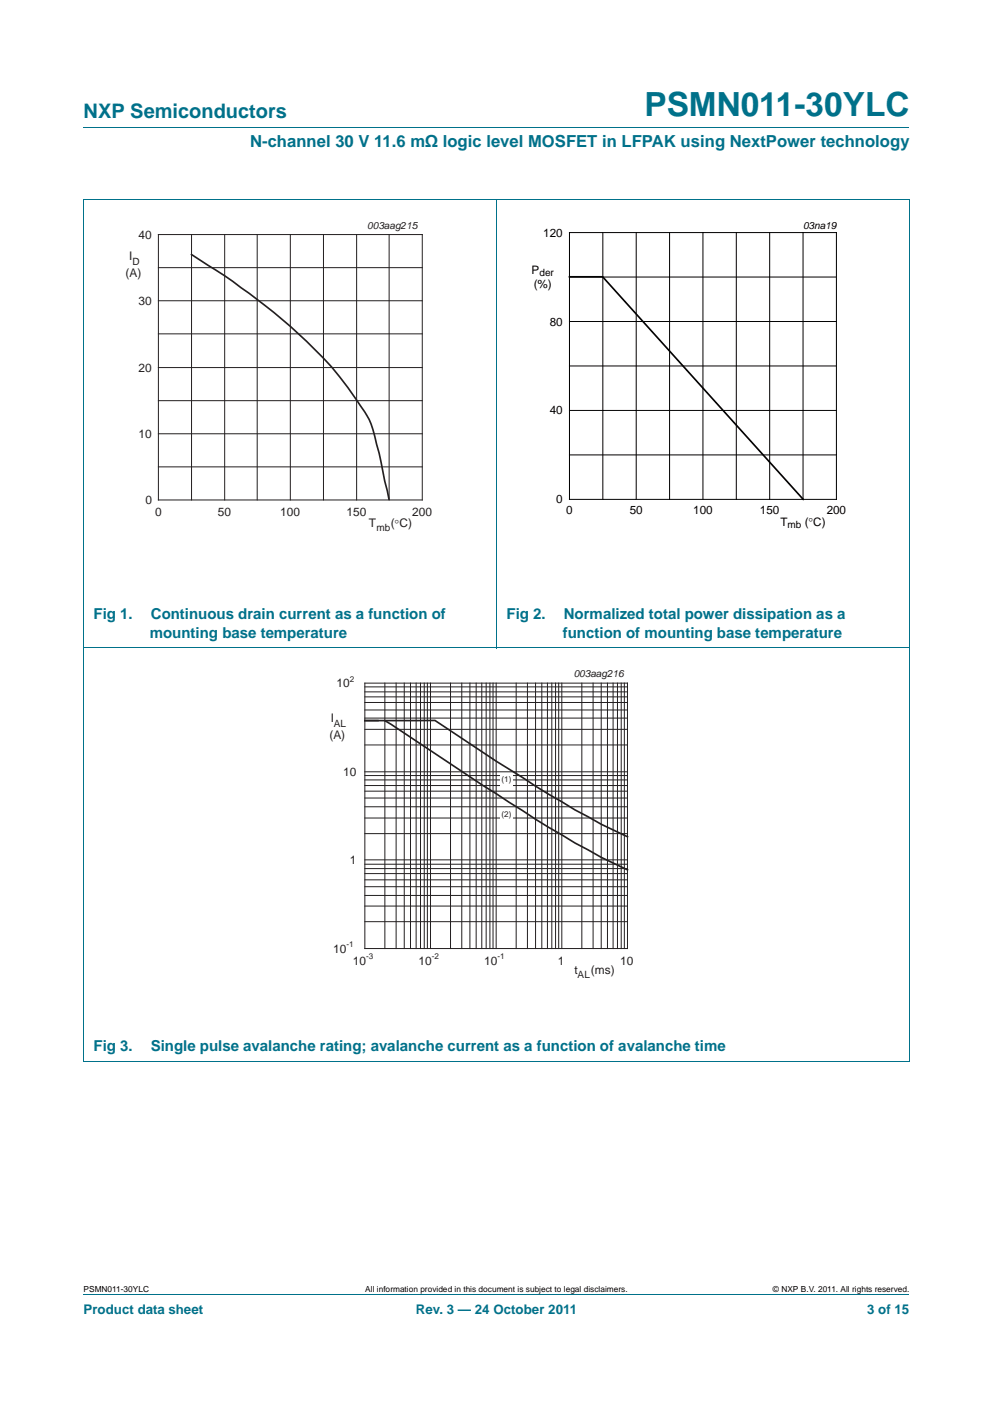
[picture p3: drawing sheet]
<svg xmlns="http://www.w3.org/2000/svg" width="210mm" height="297mm" viewBox="0 0 210 297" stroke-linecap="round" stroke-linejoin="round" font-family="sans-serif">
<path d="M17.7 27h174.6M17.6 42.1h174.7M17.7 42.2v182.3M105 42.1v95M192.3 42.2v182.3M17.6 137.1h174.7M17.6 224.5h174.7M17.7 273.9h174.6" fill="none" stroke="#00718a" stroke-width=".21"/>
<g fill="none" stroke="#231f20" stroke-width=".21">
<path d="M33.5 56.6h55.8M33.5 49.6h55.8v56.2h-55.8zM40.5 49.6v56.2M47.5 49.6v56.2M54.4 49.6v56.2M61.4 49.6v56.2M68.4 49.6v56.2M75.4 49.6v56.2M82.3 49.6v56.2M33.5 70.6h55.8M33.5 77.8h55.8M33.5 63.6h55.8"/>
<path d="M33.5 98.8h55.8M33.5 84.8h55.8M33.5 91.8h55.8M77.2 157.6h55.5M77.2 154.3h55.5M77.2 151.9h55.5M77.2 150.2h55.5M77.2 148.6h55.5M77.2 147.4h55.5M77.2 146.4h55.5M77.2 145.3h55.5M77.2 144.5h55.5v56.2h-55.5z"/>
<path d="M81.4 144.5v56.2M83.8 144.5v56.2M85.5 144.5v56.2M86.8 144.5v56.2M88 144.5v56.2M88.9 144.5v56.2M89.7 144.5v56.2M90.4 144.5v56.2M91 144.5v56.2M95.3 144.5v56.2M97.6 144.5v56.2M99.4 144.5v56.2"/>
<path d="M100.7 144.5v56.2M101.9 144.5v56.2M102.8 144.5v56.2M103.6 144.5v56.2M104.3 144.5v56.2M104.9 144.5v56.2M109.2 144.5v56.2M111.5 144.5v56.2M113.2 144.5v56.2M114.6 144.5v56.2M115.8 144.5v56.2M116.7 144.5v56.2"/>
<path d="M117.5 144.5v56.2M118.1 144.5v56.2M118.8 144.5v56.2M123 144.5v56.2M125.4 144.5v56.2M127.1 144.5v56.2M128.5 144.5v56.2M129.6 144.5v56.2M130.6 144.5v56.2M131.4 144.5v56.2M132 144.5v56.2M77.2 176.4h55.5"/>
<path d="M77.2 173.1h55.5M77.2 170.7h55.5M77.2 168.8h55.5M77.2 167.4h55.5M77.2 166.2h55.5M77.2 165h55.5M77.2 164.1h55.5M77.2 163.3h55.5M77.2 195h55.5M77.2 191.7h55.5M77.2 189.4h55.5M77.2 187.6h55.5"/>
<path d="M77.2 186.1h55.5M77.2 184.8h55.5M77.2 183.8h55.5M77.2 182.8h55.5M77.2 181.9h55.5"/>
</g>
<path d="M40.5 53.9a139.6 139.6 0 0 1 29.6 23.7 92.8 92.8 0 0 1 8 11.1l.7 2.1 1.4 5.1 2.1 9.9M79.9 152.5h-2.7l14.8-.1 1.8 1.2a608.8 608.8 0 0 0 27.8 17.7 110.4 110.4 0 0 0 11.1 5.7M81.4 152.5l15.2 10a582.6 582.6 0 0 0 25 15.8 110.3 110.3 0 0 0 11.1 5.7" fill="none" stroke="#231f20" stroke-width=".35"/>
<path d="M20.4 46.7h81.9v66.3h-81.9zM107.7 46.4h81.9v66.3h-81.9z" fill="none" stroke="#fff" stroke-width=".21"/>
<g fill="none" stroke="#000" stroke-width=".21">
<path d="M120.4 49.2h56.5v56.5h-56.5zM120.4 58.6h56.5M127.5 49.2v56.5M134.5 49.2v56.5M141.6 49.2v56.5M148.6 49.2v56.5M155.7 49.2v56.5M162.8 49.2v56.5M169.8 49.2v56.5M120.4 68h56.5M120.4 77.4h56.5M120.4 86.8h56.5"/>
<path d="M120.4 96.2h56.5"/>
</g>
<path d="M120.4 58.6h7l42.5 47.1" fill="none" stroke="#000" stroke-width=".35"/>
<g fill="#fff">
<path d="M105.8 163.6h2.6v2.7h-2.6z"/>
<path d="M105.8 171.3h2.6v2.8h-2.6z"/>
</g>
<path d="M64.1 141.6h81.8v66.3h-81.8z" fill="none" stroke="#fff" stroke-width=".21"/>
<text font-size="7" fill="#00718a" x="136.3" y="24.6">PSMN011-30YLC</text>
<text font-size="4.2" fill="#00718a" x="17.7" y="24.9">NXP Semiconductors</text>
<text font-size="3.5" fill="#00718a" x="52.9" y="31.1">N-channel 30 V 11.6 mΩ logic level MOSFET in LFPAK using NextPower technology</text>
<g font-size="3.2" fill="#00718a">
<text x="19.8" y="131">Fig 1.</text>
<text x="31.9" y="131">Continuous drain current as a function of</text>
<text x="107.1" y="131">Fig 2.</text>
<text x="119.2" y="131">Normalized total power dissipation as a</text>
<text x="31.7" y="134.9">mounting base temperature</text>
<text x="119" y="134.9">function of mounting base temperature</text>
<text x="19.8" y="222.4">Fig 3.</text>
<text x="31.9" y="222.4">Single pulse avalanche rating; avalanche current as a function of avalanche time</text>
</g>
<g font-size="2.8" fill="#00718a">
<text x="17.7" y="277.9">Product data sheet</text>
<text x="87.9" y="277.9">Rev. 3 — 24 October 2011</text>
<text x="183.4" y="277.9">3 of 15</text>
</g>
<g font-size="2.5" fill="#231f20">
<text x="29.3" y="50.5">40</text>
<text x="26.5" y="58.5">(A)</text>
<text x="27.3" y="55.1">I</text>
<text x="29.3" y="64.5">30</text>
<text x="29.3" y="78.7">20</text>
<text x="29.3" y="92.7">10</text>
<text x="30.8" y="106.7">0</text>
<text x="32.8" y="109.2">0</text>
<text x="46.1" y="109.2">50</text>
<text x="59.3" y="109.2">100</text>
<text x="73.3" y="109.2">150</text>
<text x="78" y="111.4">T</text>
<text x="82.7" y="111.4">(°C)</text>
<text x="87.2" y="109.2">200</text>
<text x="71.2" y="145.4">10</text>
<text x="69.9" y="152.8">I</text>
<text x="69.7" y="156.2">(A)</text>
<text x="72.6" y="164.2">10</text>
<text x="74" y="182.8">1</text>
<text x="70.5" y="201.6">10</text>
<text x="74.6" y="204.1">10</text>
<text x="88.5" y="204.1">10</text>
<text x="102.4" y="204.1">10</text>
<text x="118" y="204.1">1</text>
<text x="121.5" y="206">t</text>
<text x="125" y="206">(ms)</text>
<text x="131.2" y="204.1">10</text>
</g>
<g font-size="2.5">
<text x="114.9" y="50.1">120</text>
<text x="112.4" y="58">P</text>
<text x="112.9" y="61">(%)</text>
<text x="116.3" y="68.9">80</text>
<text x="116.3" y="87.7">40</text>
<text x="117.6" y="106.5">0</text>
<text x="119.7" y="108.7">0</text>
<text x="133.2" y="108.7">50</text>
<text x="146.6" y="108.7">100</text>
<text x="160.7" y="108.7">150</text>
<text x="165" y="111.2">T</text>
<text x="170.2" y="111.2">(°C)</text>
<text x="174.8" y="108.7">200</text>
</g>
<g font-size="2.1" fill="#231f20">
<text x="77.7" y="48.4">003aag215</text>
<text x="28" y="56">D</text>
<text x="79.6" y="112.4">mb</text>
<text x="121.3" y="143.3">003aag216</text>
<text x="70.6" y="153.8">AL</text>
<text x="122.2" y="206.9">AL</text>
</g>
<g font-size="2.1">
<text x="169.8" y="48.4">03na19</text>
<text x="114.1" y="58.5">der</text>
<text x="166.5" y="111.7">mb</text>
</g>
<g font-size="1.8">
<text x="17.7" y="273.3">PSMN011-30YLC</text>
<text x="77.2" y="273.3">All information provided in this document is subject to legal disclaimers.</text>
<text x="163.5" y="273.3">© NXP B.V. 2011. All rights reserved.</text>
</g>
<g font-size="1.7" fill="#231f20">
<text x="74" y="144.3">2</text>
<text x="106.1" y="165.5">(1)</text>
<text x="106.1" y="172.9">(2)</text>
<text x="73.2" y="200.4">-1</text>
<text x="77.4" y="202.9">-3</text>
<text x="91.3" y="202.9">-2</text>
<text x="105.2" y="202.9">-1</text>
</g>
</svg>
